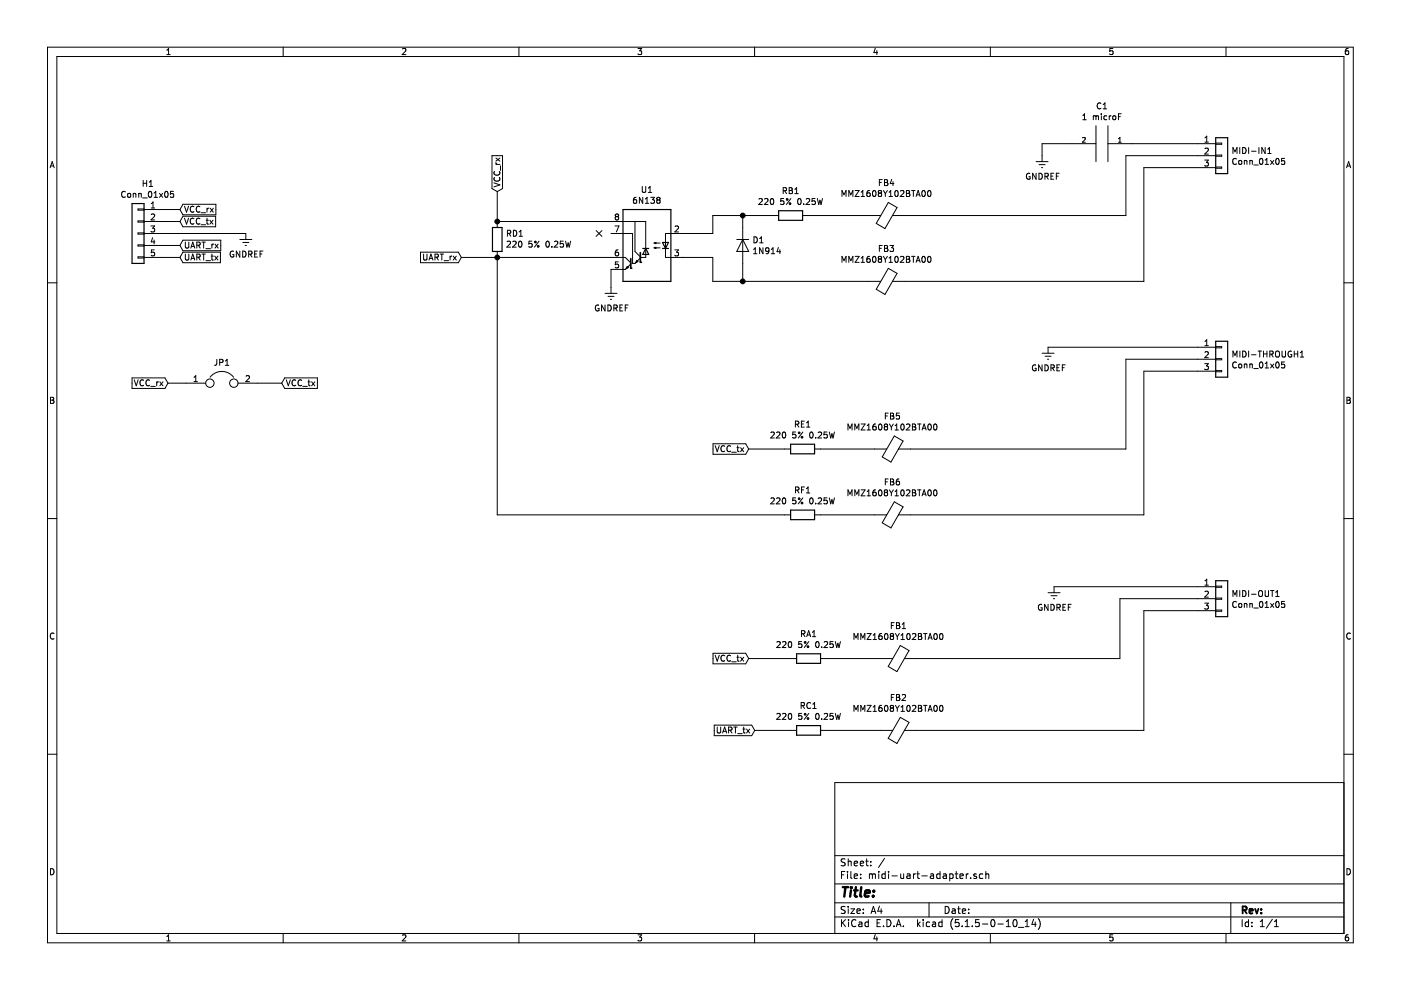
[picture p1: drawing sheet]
EESchema Schematic File Version 4
EELAYER 30 0
EELAYER END
$Descr A4 11693 8268
encoding utf-8
Sheet 1 1
Title ""
Date ""
Rev ""
Comp ""
Comment1 ""
Comment2 ""
Comment3 ""
Comment4 ""
$EndDescr
$Comp
L Diode:1N914 D1
U 1 1
P 6200 2050
F 0 "D1" V 6154 2129 50  0000 L CNN
F 1 "1N914" V 6245 2129 50  0000 L CNN
F 2 "Diode_THT:D_DO-35_SOD27_P10.16mm_Horizontal" H 6200 1875 50  0001 C CNN
F 3 "http://www.vishay.com/docs/85622/1n914.pdf" H 6200 2050 50  0001 C CNN
	1    6200 2050
	0    1    1    0   
$EndComp
$Comp
L Connector_Generic:Conn_01x03 MIDI-THROUGH1
U 1 1
P 10200 3000
F 0 "MIDI-THROUGH1" H 10280 3042 50  0000 L CNN
F 1 "Conn_01x05" H 10280 2951 50  0000 L CNN
F 2 "Connector_PinHeader_2.54mm:PinHeader_1x03_P2.54mm_Vertical" H 10200 3000 50  0001 C CNN
F 3 "~" H 10200 3000 50  0001 C CNN
	1    10200 3000
	1    0    0    -1  
$EndComp
$Comp
L Device:Ferrite_Bead FB4
U 1 1
P 7400 1800
F 0 "FB4" V 7126 1800 50  0000 C CNN
F 1 "MMZ1608Y102BTA00" V 7217 1800 50  0000 C CNN
F 2 "Resistor_SMD:R_0603_1608Metric_Pad1.05x0.95mm_HandSolder" V 7330 1800 50  0001 C CNN
F 3 "~" H 7400 1800 50  0001 C CNN
	1    7400 1800
	0    1    1    0   
$EndComp
$Comp
L Device:Ferrite_Bead FB3
U 1 1
P 7400 2350
F 0 "FB3" V 7126 2350 50  0000 C CNN
F 1 "MMZ1608Y102BTA00" V 7217 2350 50  0000 C CNN
F 2 "Resistor_SMD:R_0603_1608Metric_Pad1.05x0.95mm_HandSolder" V 7330 2350 50  0001 C CNN
F 3 "~" H 7400 2350 50  0001 C CNN
	1    7400 2350
	0    1    1    0   
$EndComp
$Comp
L Device:Ferrite_Bead FB6
U 1 1
P 7450 4300
F 0 "FB6" V 7176 4300 50  0000 C CNN
F 1 "MMZ1608Y102BTA00" V 7267 4300 50  0000 C CNN
F 2 "Resistor_SMD:R_0603_1608Metric_Pad1.05x0.95mm_HandSolder" V 7380 4300 50  0001 C CNN
F 3 "~" H 7450 4300 50  0001 C CNN
	1    7450 4300
	0    1    1    0   
$EndComp
$Comp
L Device:Ferrite_Bead FB2
U 1 1
P 7500 6100
F 0 "FB2" V 7226 6100 50  0000 C CNN
F 1 "MMZ1608Y102BTA00" V 7317 6100 50  0000 C CNN
F 2 "Resistor_SMD:R_0603_1608Metric_Pad1.05x0.95mm_HandSolder" V 7430 6100 50  0001 C CNN
F 3 "~" H 7500 6100 50  0001 C CNN
	1    7500 6100
	0    1    1    0   
$EndComp
$Comp
L Device:Ferrite_Bead FB1
U 1 1
P 7500 5500
F 0 "FB1" V 7226 5500 50  0000 C CNN
F 1 "MMZ1608Y102BTA00" V 7317 5500 50  0000 C CNN
F 2 "Resistor_SMD:R_0603_1608Metric_Pad1.05x0.95mm_HandSolder" V 7430 5500 50  0001 C CNN
F 3 "~" H 7500 5500 50  0001 C CNN
	1    7500 5500
	0    1    1    0   
$EndComp
$Comp
L Device:Ferrite_Bead FB5
U 1 1
P 7450 3750
F 0 "FB5" V 7176 3750 50  0000 C CNN
F 1 "MMZ1608Y102BTA00" V 7267 3750 50  0000 C CNN
F 2 "Resistor_SMD:R_0603_1608Metric_Pad1.05x0.95mm_HandSolder" V 7380 3750 50  0001 C CNN
F 3 "~" H 7450 3750 50  0001 C CNN
	1    7450 3750
	0    1    1    0   
$EndComp
$Comp
L Device:R RB1
U 1 1
P 6600 1800
F 0 "RB1" V 6393 1800 50  0000 C CNN
F 1 "220 5% 0.25W" V 6484 1800 50  0000 C CNN
F 2 "Resistor_SMD:R_1206_3216Metric_Pad1.42x1.75mm_HandSolder" V 6530 1800 50  0001 C CNN
F 3 "~" H 6600 1800 50  0001 C CNN
	1    6600 1800
	0    1    1    0   
$EndComp
$Comp
L Device:R RA1
U 1 1
P 6750 5500
F 0 "RA1" V 6543 5500 50  0000 C CNN
F 1 "220 5% 0.25W" V 6634 5500 50  0000 C CNN
F 2 "Resistor_SMD:R_1206_3216Metric_Pad1.42x1.75mm_HandSolder" V 6680 5500 50  0001 C CNN
F 3 "~" H 6750 5500 50  0001 C CNN
	1    6750 5500
	0    1    1    0   
$EndComp
$Comp
L Device:R RE1
U 1 1
P 6700 3750
F 0 "RE1" V 6493 3750 50  0000 C CNN
F 1 "220 5% 0.25W" V 6584 3750 50  0000 C CNN
F 2 "Resistor_SMD:R_1206_3216Metric_Pad1.42x1.75mm_HandSolder" V 6630 3750 50  0001 C CNN
F 3 "~" H 6700 3750 50  0001 C CNN
	1    6700 3750
	0    1    1    0   
$EndComp
$Comp
L Device:R RC1
U 1 1
P 6750 6100
F 0 "RC1" V 6543 6100 50  0000 C CNN
F 1 "220 5% 0.25W" V 6634 6100 50  0000 C CNN
F 2 "Resistor_SMD:R_1206_3216Metric_Pad1.42x1.75mm_HandSolder" V 6680 6100 50  0001 C CNN
F 3 "~" H 6750 6100 50  0001 C CNN
	1    6750 6100
	0    1    1    0   
$EndComp
$Comp
L Device:R RF1
U 1 1
P 6700 4300
F 0 "RF1" V 6493 4300 50  0000 C CNN
F 1 "220 5% 0.25W" V 6584 4300 50  0000 C CNN
F 2 "Resistor_SMD:R_1206_3216Metric_Pad1.42x1.75mm_HandSolder" V 6630 4300 50  0001 C CNN
F 3 "~" H 6700 4300 50  0001 C CNN
	1    6700 4300
	0    1    1    0   
$EndComp
$Comp
L Connector_Generic:Conn_01x03 MIDI-IN1
U 1 1
P 10200 1300
F 0 "MIDI-IN1" H 10280 1342 50  0000 L CNN
F 1 "Conn_01x05" H 10280 1251 50  0000 L CNN
F 2 "Connector_PinHeader_2.54mm:PinHeader_1x03_P2.54mm_Vertical" H 10200 1300 50  0001 C CNN
F 3 "~" H 10200 1300 50  0001 C CNN
	1    10200 1300
	1    0    0    -1  
$EndComp
Wire Wire Line
	10000 1200 9450 1200
$Comp
L Isolator:6N138 U1
U 1 1
P 5400 2050
F 0 "U1" H 5400 2517 50  0000 C CNN
F 1 "6N138" H 5400 2426 50  0000 C CNN
F 2 "Package_DIP:DIP-8_W7.62mm_LongPads" H 5690 1750 50  0001 C CNN
F 3 "http://www.onsemi.com/pub/Collateral/HCPL2731-D.pdf" H 5690 1750 50  0001 C CNN
	1    5400 2050
	-1   0    0    -1  
$EndComp
Wire Wire Line
	9400 1800 7550 1800
Wire Wire Line
	9550 2350 7550 2350
Wire Wire Line
	7250 1800 6750 1800
Wire Wire Line
	6450 1800 6200 1800
Wire Wire Line
	6200 1800 6200 1900
Wire Wire Line
	6200 2200 6200 2350
Wire Wire Line
	6200 2350 7250 2350
Wire Wire Line
	6200 2350 5950 2350
Wire Wire Line
	5950 2350 5950 2150
Wire Wire Line
	5950 2150 5700 2150
Connection ~ 6200 2350
Wire Wire Line
	5700 1950 5950 1950
Wire Wire Line
	5950 1950 5950 1800
Wire Wire Line
	5950 1800 6200 1800
Connection ~ 6200 1800
$Comp
L power:GNDREF #PWR0101
U 1 1
P 5100 2400
F 0 "#PWR0101" H 5100 2150 50  0001 C CNN
F 1 "GNDREF" H 5105 2227 50  0000 C CNN
F 2 "" H 5100 2400 50  0001 C CNN
F 3 "" H 5100 2400 50  0001 C CNN
	1    5100 2400
	1    0    0    -1  
$EndComp
Wire Wire Line
	5100 2250 5100 2400
NoConn ~ 5000 1950
Wire Wire Line
	8700 1200 8700 1300
Wire Wire Line
	8950 1200 8700 1200
$Comp
L power:GNDREF #PWR0102
U 1 1
P 8700 1300
F 0 "#PWR0102" H 8700 1050 50  0001 C CNN
F 1 "GNDREF" H 8705 1127 50  0000 C CNN
F 2 "" H 8700 1300 50  0001 C CNN
F 3 "" H 8700 1300 50  0001 C CNN
	1    8700 1300
	1    0    0    -1  
$EndComp
Wire Wire Line
	9400 3750 7600 3750
Wire Wire Line
	7600 4300 9550 4300
Wire Wire Line
	7300 3750 6850 3750
Wire Wire Line
	6850 4300 7300 4300
$Comp
L Connector_Generic:Conn_01x03 MIDI-OUT1
U 1 1
P 10200 5000
F 0 "MIDI-OUT1" H 10280 5042 50  0000 L CNN
F 1 "Conn_01x05" H 10280 4951 50  0000 L CNN
F 2 "Connector_PinHeader_2.54mm:PinHeader_1x03_P2.54mm_Vertical" H 10200 5000 50  0001 C CNN
F 3 "~" H 10200 5000 50  0001 C CNN
	1    10200 5000
	1    0    0    -1  
$EndComp
$Comp
L power:GNDREF #PWR0104
U 1 1
P 8800 4900
F 0 "#PWR0104" H 8800 4650 50  0001 C CNN
F 1 "GNDREF" H 8805 4727 50  0000 C CNN
F 2 "" H 8800 4900 50  0001 C CNN
F 3 "" H 8800 4900 50  0001 C CNN
	1    8800 4900
	1    0    0    -1  
$EndComp
Wire Wire Line
	7650 5500 9350 5500
Wire Wire Line
	9550 6100 7650 6100
Wire Wire Line
	6900 5500 7350 5500
Wire Wire Line
	7350 6100 6900 6100
Text GLabel 6250 3750 0    50   Input ~ 0
VCC_tx
Wire Wire Line
	6250 3750 6550 3750
Text GLabel 1500 1850 2    50   Input ~ 0
VCC_tx
Text GLabel 1500 1750 2    50   Input ~ 0
VCC_rx
Wire Wire Line
	1350 1750 1500 1750
Wire Wire Line
	1500 1850 1350 1850
$Comp
L Device:Jumper JP1
U 1 1
P 1850 3200
F 0 "JP1" H 1850 3373 50  0000 C CNN
F 1 "VCC_rx - VCC_tx" H 1850 3373 50  0001 C CNN
F 2 "Connector_PinHeader_2.54mm:PinHeader_2x01_P2.54mm_Vertical" H 1850 3200 50  0001 C CNN
F 3 "~" H 1850 3200 50  0001 C CNN
	1    1850 3200
	1    0    0    -1  
$EndComp
Text GLabel 1400 3200 0    50   Input ~ 0
VCC_rx
Text GLabel 2350 3200 2    50   Input ~ 0
VCC_tx
Wire Wire Line
	1550 3200 1400 3200
Wire Wire Line
	2150 3200 2350 3200
Text GLabel 6250 5500 0    50   Input ~ 0
VCC_tx
Wire Wire Line
	6250 5500 6600 5500
$Comp
L Connector_Generic:Conn_01x05 H1
U 1 1
P 1150 1950
F 0 "H1" H 1068 2367 50  0000 C CNN
F 1 "Conn_01x05" H 1068 2276 50  0000 C CNN
F 2 "Connector_PinHeader_2.54mm:PinHeader_1x05_P2.54mm_Vertical" H 1150 1950 50  0001 C CNN
F 3 "~" H 1150 1950 50  0001 C CNN
	1    1150 1950
	-1   0    0    -1  
$EndComp
$Comp
L power:GNDREF #PWR0105
U 1 1
P 2050 1950
F 0 "#PWR0105" H 2050 1700 50  0001 C CNN
F 1 "GNDREF" H 2055 1777 50  0000 C CNN
F 2 "" H 2050 1950 50  0001 C CNN
F 3 "" H 2050 1950 50  0001 C CNN
	1    2050 1950
	1    0    0    -1  
$EndComp
Text GLabel 1500 2050 2    50   Input ~ 0
UART_rx
Text GLabel 1500 2150 2    50   Input ~ 0
UART_tx
Wire Wire Line
	1350 2050 1500 2050
Text GLabel 6300 6100 0    50   Input ~ 0
UART_tx
Wire Wire Line
	6300 6100 6600 6100
Text GLabel 4150 1600 1    50   Input ~ 0
VCC_rx
$Comp
L Device:R RD1
U 1 1
P 4150 2000
F 0 "RD1" H 4080 1954 50  0000 R CNN
F 1 "220 5% 0.25W" H 4080 2045 50  0000 R CNN
F 2 "Resistor_SMD:R_1206_3216Metric_Pad1.42x1.75mm_HandSolder" V 4080 2000 50  0001 C CNN
F 3 "~" H 4150 2000 50  0001 C CNN
	1    4150 2000
	-1   0    0    1   
$EndComp
Wire Wire Line
	4150 1600 4150 1850
Wire Wire Line
	5100 1850 4150 1850
Connection ~ 4150 1850
Wire Wire Line
	5100 2150 4150 2150
Text GLabel 3850 2150 0    50   Input ~ 0
UART_rx
Wire Wire Line
	3850 2150 4150 2150
Connection ~ 4150 2150
Wire Wire Line
	4150 2150 4150 4300
Wire Wire Line
	4150 4300 6550 4300
$Comp
L pspice:C C1
U 1 1
P 9200 1200
F 0 "C1" V 8885 1200 50  0000 C CNN
F 1 "1 microF" V 8976 1200 50  0000 C CNN
F 2 "Capacitor_SMD:C_0603_1608Metric_Pad1.05x0.95mm_HandSolder" H 9200 1200 50  0001 C CNN
F 3 "~" H 9200 1200 50  0001 C CNN
	1    9200 1200
	0    1    1    0   
$EndComp
$Comp
L power:GNDREF #PWR0103
U 1 1
P 8750 2900
F 0 "#PWR0103" H 8750 2650 50  0001 C CNN
F 1 "GNDREF" H 8755 2727 50  0000 C CNN
F 2 "" H 8750 2900 50  0001 C CNN
F 3 "" H 8750 2900 50  0001 C CNN
	1    8750 2900
	1    0    0    -1  
$EndComp
Wire Wire Line
	8750 2900 10000 2900
Wire Wire Line
	8800 4900 10000 4900
Wire Wire Line
	10000 1300 9400 1300
Wire Wire Line
	9400 1300 9400 1800
Wire Wire Line
	10000 1400 9550 1400
Wire Wire Line
	9550 1400 9550 2350
Wire Wire Line
	10000 5000 9350 5000
Wire Wire Line
	9350 5000 9350 5500
Wire Wire Line
	10000 5100 9550 5100
Wire Wire Line
	9550 5100 9550 6100
Wire Wire Line
	1350 1950 2050 1950
Wire Wire Line
	1500 2150 1350 2150
Wire Wire Line
	10000 3000 9400 3000
Wire Wire Line
	9400 3000 9400 3750
Wire Wire Line
	10000 3100 9550 3100
Wire Wire Line
	9550 3100 9550 4300
$EndSCHEMATC
